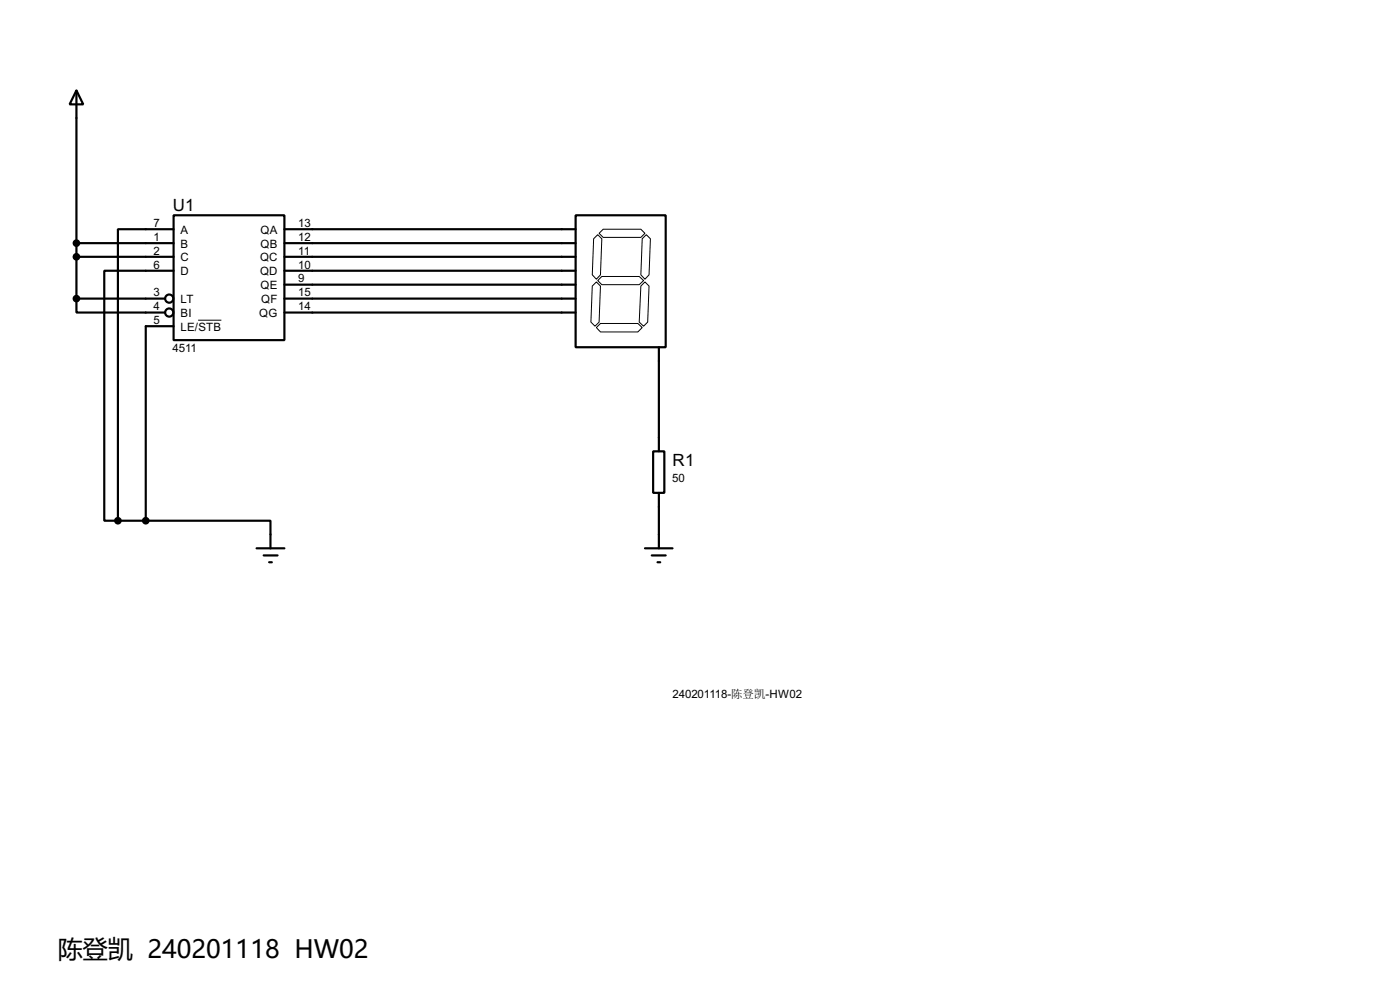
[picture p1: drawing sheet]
<svg xmlns="http://www.w3.org/2000/svg" width="256mm" height="180mm" viewBox="0 0 256 180" stroke-linecap="round" stroke-linejoin="round" font-family="sans-serif">
<g fill="none" stroke="#000" stroke-width=".4">
<path d="M14 16.6l1.3 2.5h-2.5zM14 16.6v38.1M31.8 39.4h20.3v22.9h-20.3zM105.5 39.4h16.5v24.2h-16.5zM14 54.7v2.5h16.3M14 44.5h17.8M14 47h17.8M14 54.7h16.3M31.8 42h-10.2v53.3M31.8 49.6h-12.7v45.7h2.5M31.8 59.7h-5.1v35.6M52.1 42h53.4"/>
<path d="M52.1 44.5h53.4M52.1 47h53.4M52.1 49.6h53.4M52.1 52.1h53.4M52.1 54.7h53.4M52.1 57.2h53.4M120.7 63.6v19M21.6 95.3h5.1M26.7 95.3h22.9v5.1M119.7 82.6h2v7.6h-2zM120.7 90.2v10.2M47 100.4h5.1"/>
<path d="M48.3 101.7h2.6M49.3 102.9h.5M118.2 100.4h5M119.4 101.7h2.6M120.5 102.9h.5"/>
<circle cx="31" cy="57.2" r=".75"/>
<circle cx="31" cy="54.7" r=".75"/>
</g>
<path d="M36.3 58.6h4.3M108.5 52.4l.8-.8 .7 .8-.2 6.6-.8 .7-.7-.7zM108.8 43.7l.7-.7 .8 .7-.3 6.6-.7 .8-.8-.8zM109.3 60l.7-.8h6.9l.8 .8-.8 .8h-6.9zM109.5 51.4l.8-.8h6.8l.8 .8-.8 .7h-6.8zM109.8 42.7l.7-.7h6.9l.8 .7-.8 .8h-6.9zM117.4 52.4l.8-.8 .7 .8-.2 6.6-.8 .7-.8-.7zM117.7 43.7l.7-.7 .8 .7-.3 6.6-.7 .8-.8-.8z" fill="none" stroke="#000" stroke-width=".18"/>
<g fill="#000" stroke="#000" stroke-width=".4">
<circle cx="14" cy="47" r=".5"/>
<circle cx="14" cy="54.7" r=".5"/>
<circle cx="14" cy="44.5" r=".5"/>
<circle cx="21.6" cy="95.3" r=".5"/>
<circle cx="26.7" cy="95.3" r=".5"/>
</g>
<text font-size="4.6" x="10.6" y="175.3">陈登凯 240201118 HW02</text>
<g font-size="3.5">
<text x="31.7" y="38.6">U1</text>
<text x="123.2" y="85.3">R1</text>
</g>
<g font-size="2.4">
<text x="28.1" y="41.6">7</text>
<text x="54.7" y="41.6">13</text>
<text x="28.1" y="44.1">1</text>
<text x="28.1" y="46.6">2</text>
<text x="33.1" y="42.7">A</text>
<text x="33.1" y="45.3">B</text>
<text x="33.1" y="47.8">C</text>
<text x="47.6" y="47.8">QC</text>
<text x="47.7" y="42.7">QA</text>
<text x="47.7" y="45.3">QB</text>
<text x="54.7" y="44.1">12</text>
<text x="54.7" y="46.6">11</text>
<text x="28.1" y="49.2">6</text>
<text x="33.1" y="50.4">D</text>
<text x="47.6" y="50.4">QD</text>
<text x="47.7" y="52.9">QE</text>
<text x="54.7" y="49.2">10</text>
<text x="54.7" y="51.7">9</text>
<text x="28.1" y="54.3">3</text>
<text x="28.1" y="56.8">4</text>
<text x="28.1" y="59.3">5</text>
<text x="33.1" y="55.4">LT</text>
<text x="33.1" y="58">BI</text>
<text x="47.5" y="58">QG</text>
<text x="47.8" y="55.4">QF</text>
<text x="54.7" y="54.3">15</text>
<text x="54.7" y="56.8">14</text>
<text x="31.6" y="64.5">4511</text>
<text x="33.1" y="60.5">LE/STB</text>
<text x="123.2" y="88.2">50</text>
<text x="123.2" y="127.8">240201118-陈登凯-HW02</text>
</g>
</svg>
